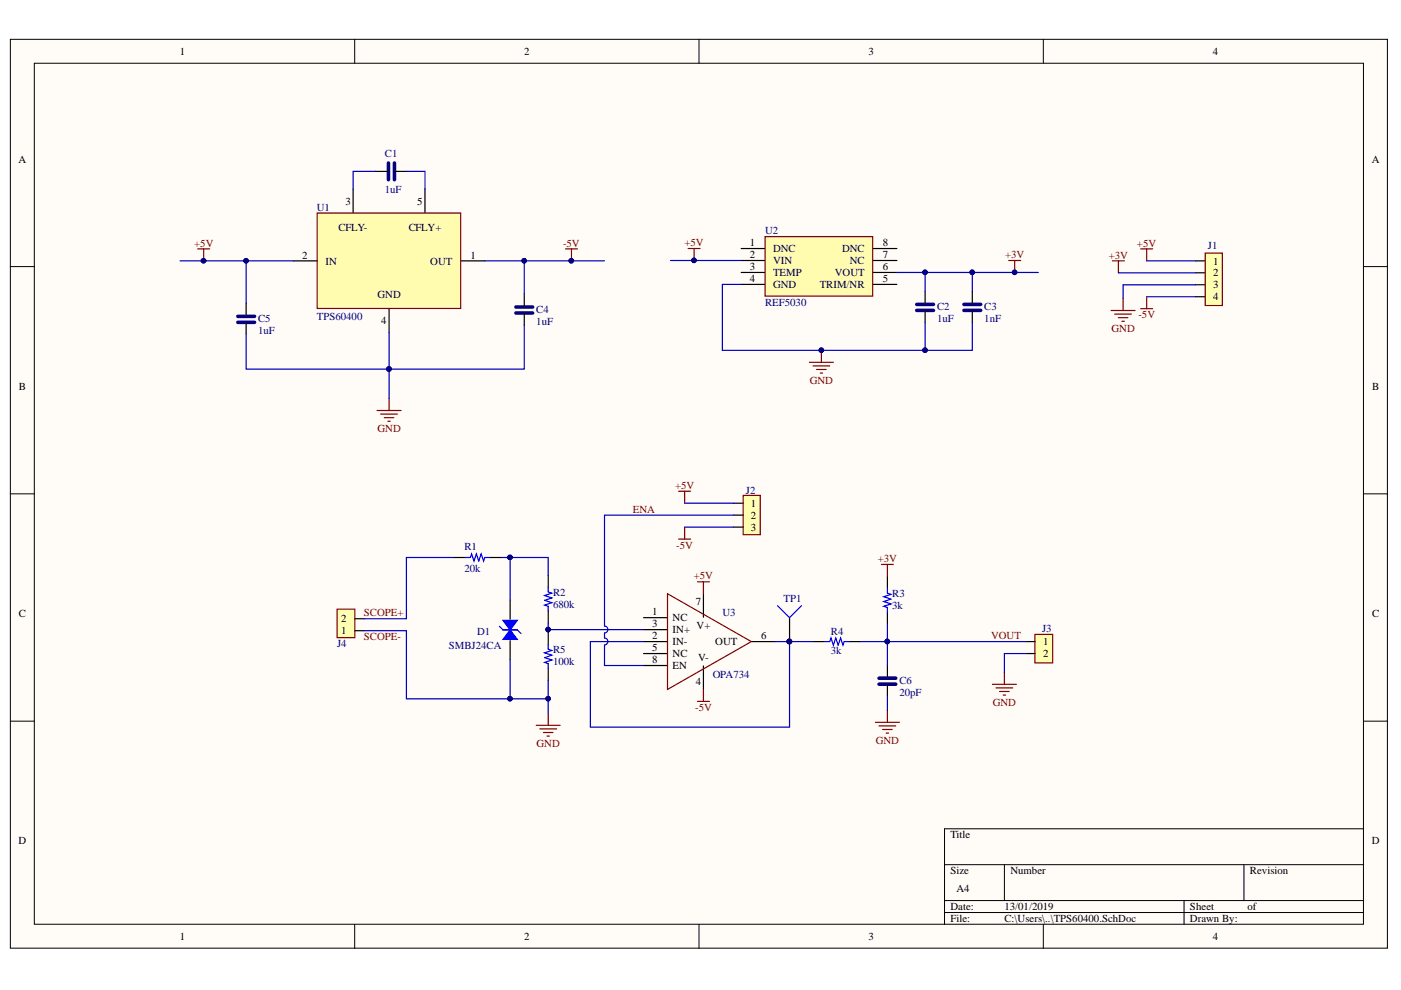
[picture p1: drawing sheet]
# Altium project TPS60400.PrjPCB
1 sheet, 20 parts. Net scope: global (net labels, ports and power ports of the same name join across sheets).
Board file: TPS60400.PcbDoc

## Sheet TPS60400.SchDoc
size A4

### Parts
C1  1uF  [CAP 0805/2012]
C2  1uF  [CAP 0805/2012]
C3  1nF  [CAP 0805/2012]
C4  1uF  [CAP 0805/2012]
C5  1uF  [CAP 0805/2012]
C6  20pF  [CAP 0805/2012]
D1  SMBJ24CA  [ST DO214AA SMB]
J1  Pin Header Male ( 4 pin )  [PIN HEADER MALE ( 4 PIN )]  (value not drawn)
J2  Pin Header Male ( 3 pin )  [PIN HEADER male ( 3 pin )]  (value not drawn)
J3  Pin Header Male ( 2 pin )  [PIN HEADER MALE ( 2 pin )]  (value not drawn)
J4  Pin Header Male ( 2 pin )  [PIN HEADER MALE ( 2 pin )]  (value not drawn)
R1  20k  [RES 0805/2012]
R2  680k  [RES 0805/2012]
R3  3k  [RES 0805/2012]
R4  3k  [RES 0805/2012]
R5  100k  [RES 0805/2012]
TP1  Socket  [PIN1]  (value not drawn)
U1  TPS60400  [SOT-23-5]
U2  REF5030  [SOIC-8 (150mil-3.9mm width)]
U3  OPA734  [SOIC-8 (150mil-3.9mm width)]

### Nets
+3V: C2.2 C3.2 J1.2 R3.1 U2.6(VOUT)
+5V: C5.2 J1.1 J2.1 U1.2(IN) U2.2(VIN) U3.7(V+)
-5V: C4.2 J1.4 J2.3 U1.1(OUT) U3.4(V-)
GND: C2.1 C3.1 C4.1 C5.1 C6.1 D1.1 J1.3 J3.2 J4.1 R5.1 U1.4(GND) U2.4(GND)
ENA: J2.2 U3.8(EN)
VOUT: C6.2 J3.1 R3.2 R4.1
NetC1_1: C1.1 U1.5(CFLY+)
NetC1_2: C1.2 U1.3(CFLY-)
NetD1_2: D1.2 R1.1 R2.2
NetJ4_2: J4.2 R1.2
NetR2_1: R2.1 R5.2 U3.3(IN+)
NetR4_2: R4.2 TP1.1 U3.2(IN-) U3.6(OUT)

Not connected (* = marked no-connect by the designer): U2 1(DNC) 3(TEMP) 5(TRIM/NR) 7(NC) 8(DNC); U3 1(NC) 5(NC)

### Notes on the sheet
- (near J4) SCOPE+
- (near J4) SCOPE-
